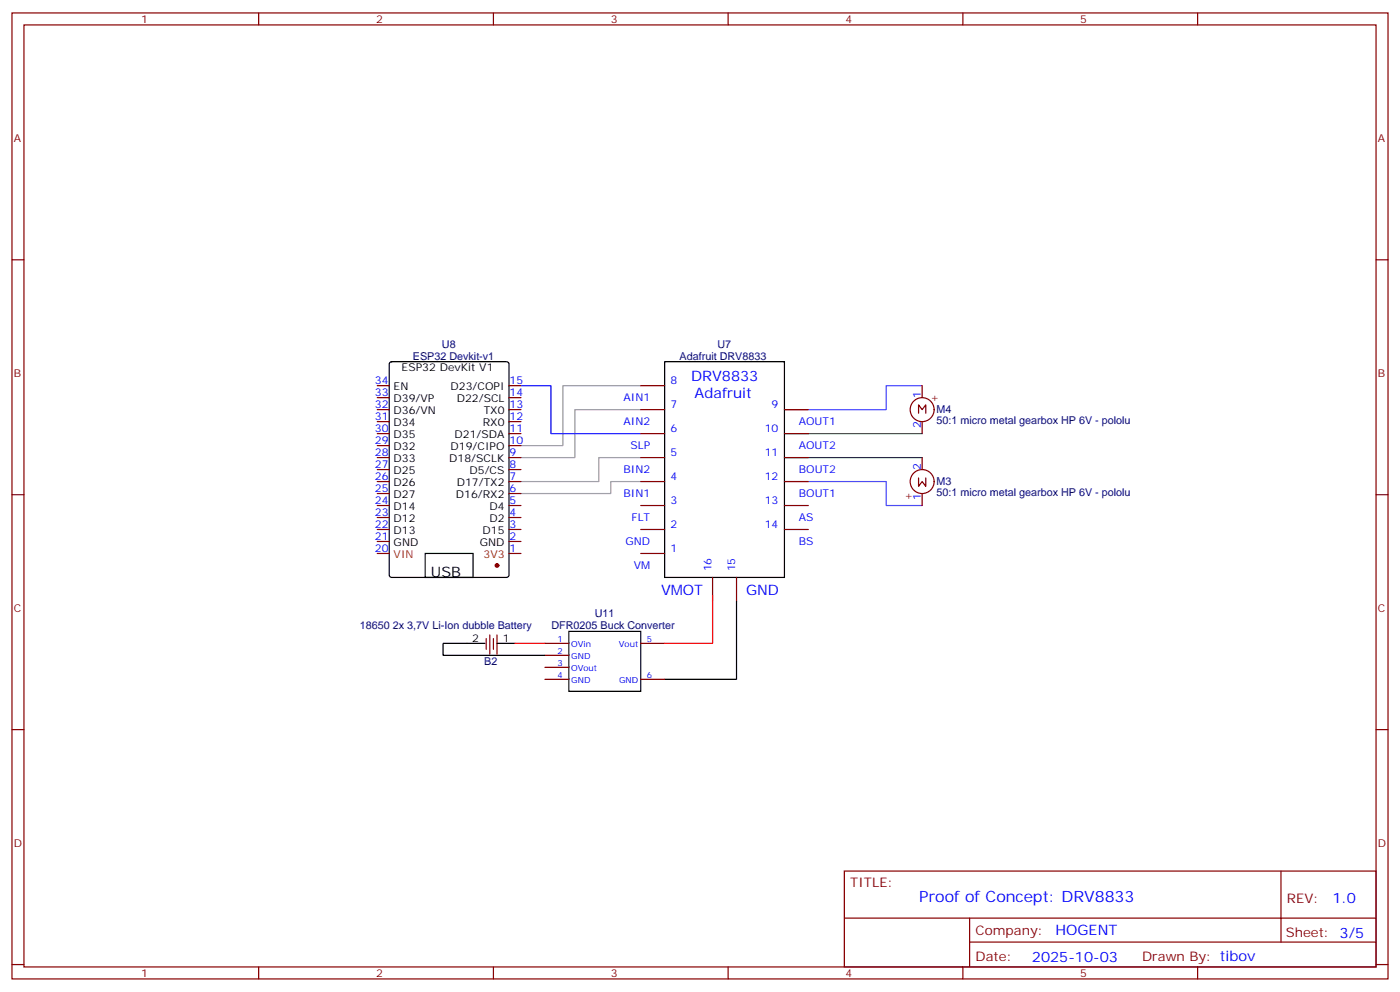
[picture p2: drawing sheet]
<svg xmlns="http://www.w3.org/2000/svg" width="412mm" height="292mm" viewBox="0 0 412 292" stroke-linecap="round" stroke-linejoin="round" font-family="sans-serif">
<g fill="none" stroke="#870000" stroke-width=".35">
<path d="M3.5 3.8h405.4v284.3h-405.4zM7.1 7.3h398.2v277.3h-398.2zM76.2 3.8v3.5M145.3 3.8v3.5M214.5 3.8v3.5M283.6 3.8v3.5M352.8 3.8v3.5M3.5 76.5h3.6M405.3 76.5h3.6M111.1 113.5h3.6M111.1 117.1h3.6M149.9 113.5h3.6"/>
<path d="M188.7 113.5h7.1M271.6 113.5v3.6M111.1 134.7h3.6M111.1 127.6h3.6M111.1 120.6h3.6M111.1 138.2h3.6M111.1 131.2h3.6M111.1 124.1h3.6M149.9 134.7h3.6M149.9 127.6h3.6M149.9 120.6h3.6M149.9 138.2h3.6"/>
<path d="M149.9 131.2h3.6M149.9 124.1h3.6M188.7 134.7h7.1M188.7 127.6h7.1M188.7 120.6h7.1M231.1 134.7h7M231.1 127.6h7M231.1 120.6h7M270.6 121.6v-2.4l1 1.4 1.1-1.4v2.4M271.6 124.1v3.5M271.6 134.7v3.5M3.5 145.6h3.6"/>
<path d="M111.1 155.9h3.6M111.1 148.8h3.6M111.1 159.4h3.6M111.1 152.3h3.6M111.1 145.3h3.6M149.9 148.8h3.6M149.9 141.7h3.6M149.9 159.4h3.6M149.9 152.3h3.6M149.9 145.3h3.6M188.7 155.9h7.1M188.7 148.8h7.1"/>
<path d="M188.7 141.7h7.1M231.1 155.9h7M231.1 148.8h7M231.1 141.7h7M270.6 140.7v2.5l1-1.5 1.1 1.5v-2.5M271.6 145.3v3.5M405.3 145.6h3.6M149.9 162.9h3.6M188.7 162.9h7.1M209.9 170v7M217 170v7M143.2 188v3.1"/>
<path d="M144.3 186.9v5.6M145.3 188v3.1M146.4 186.9v5.6M160.5 189.4h7.1M160.5 192.9h7.1M160.5 196.4h7.1M160.5 200h7.1M188.7 189.4h7.1M188.7 200h7.1M3.5 214.8h3.6M405.3 214.8h3.6M248.7 256.4h156.6v28.2h-156.6z"/>
<path d="M377.3 256.4v20.9M248.7 270.2h156.5M285.6 277.3h119.6M285.6 270.2v14.2M3.5 283.9h3.6M76.2 284.6v3.5M145.3 284.6v3.5M214.5 284.6v3.5M283.6 284.6v3.5M352.8 284.6v3.5M405.3 283.9h3.6"/>
<circle cx="271.6" cy="120.6" r="3.5"/>
<circle cx="271.6" cy="141.7" r="3.5"/>
</g>
<path d="M188.7 113.5h-22.9v17.7h-12.3M188.7 120.6h-19.4v14.1h-15.8M188.7 134.7h-12.3v7h-22.9M188.7 141.7h-8.8v3.6h-26.4" fill="none" stroke="#999" stroke-width=".35"/>
<path d="M153.5 113.5h8.8v14.1h26.4" fill="none" stroke="#00f" stroke-width=".35"/>
<path d="M271.6 113.5h-10.5v7.1h-30M231.1 141.7h30v7.1h10.5" fill="none" stroke="#90f" stroke-width=".35"/>
<path d="M231.1 134.7h40.5M231.1 127.6h40.5" fill="none" stroke="#008700" stroke-width=".35"/>
<path d="M114.9 106.7l.5-.2h33.8l.7 .4v62.4l-.4 .6-34.1 .1-.7-.5v-62.3zM195.8 106.5h35.3v63.5h-35.3zM125.2 162.9h14.1v7.1h-14.1zM217 177v23h-21.2M142.9 189.4h-12.4v3.5h30M146.4 189.4h5.3M167.6 185.8h21.1v17.7h-21.1z" fill="none" stroke="#000" stroke-width=".35"/>
<circle cx="146.4" cy="166.4" r=".53" fill="#870000" stroke="#870000" stroke-width=".35"/>
<path d="M149.9 117.1h3.6M111.1 141.7h3.6M149.9 155.9h3.6M111.1 162.9h3.6" fill="none" stroke="#900" stroke-width=".35"/>
<path d="M209.9 175.3v14.1h-14.1M151.7 189.4h8.8" fill="none" stroke="#f00" stroke-width=".35"/>
<text font-size="4.6" fill="#00f" x="270.8" y="265.4">Proof of Concept: DRV8833</text>
<g font-size="4.2" fill="#00f">
<text x="203.6" y="112.1">DRV8833</text>
<text x="204.6" y="117.1">Adafruit</text>
<text x="194.7" y="175.3">VMOT</text>
<text x="219.8" y="175.3">GND</text>
<text x="392.5" y="265.7">1.0</text>
<text x="310.9" y="275.2">HOGENT</text>
<text x="304" y="283">2025-10-03</text>
</g>
<text font-size="4.2" x="126.9" y="169.9">USB</text>
<g font-size="3.9" fill="#800">
<text x="250.5" y="261">TITLE:</text>
<text x="379.1" y="265.7">REV:</text>
<text x="287.4" y="275.2">Company:</text>
<text x="378.7" y="275.8">Sheet: 3/5</text>
<text x="287.4" y="282.9">Date:</text>
<text x="336.4" y="282.9">Drawn By: tibov</text>
</g>
<g font-size="3.2" fill="#800">
<text x="41.6" y="6.8">1</text>
<text x="110.8" y="6.8">2</text>
<text x="179.9" y="6.8">3</text>
<text x="249.1" y="6.8">4</text>
<text x="318.2" y="6.8">5</text>
<text x="4.1" y="41.9">A</text>
<text x="405.9" y="41.9">A</text>
<text x="4.1" y="111.1">B</text>
<text x="405.9" y="111.1">B</text>
<text x="274.1" y="117.9">+</text>
<text x="266.5" y="147">+</text>
<text x="4.1" y="180.2">C</text>
<text x="405.9" y="180.2">C</text>
<text x="4.1" y="249.3">D</text>
<text x="405.9" y="249.3">D</text>
<text x="41.6" y="287.6">1</text>
<text x="110.8" y="287.6">2</text>
<text x="179.9" y="287.6">3</text>
<text x="249.1" y="287.6">4</text>
<text x="318.2" y="287.6">5</text>
</g>
<g font-size="3.2" fill="#000080">
<text x="121.6" y="105.9">ESP32 Devkit-v1</text>
<text x="130.2" y="102.3">U8</text>
<text x="200.2" y="105.9">Adafruit DRV8833</text>
<text x="211.3" y="102.3">U7</text>
<text x="275.9" y="124.9">50:1 micro metal gearbox HP 6V - pololu</text>
<text x="275.9" y="121.7">M4</text>
<text x="275.9" y="142.9">M3</text>
<text x="275.9" y="146">50:1 micro metal gearbox HP 6V - pololu</text>
<text x="106" y="185.3">18650 2x 3,7V Li-Ion dubble Battery</text>
<text x="162.4" y="185.3">DFR0205 Buck Converter</text>
<text x="175.2" y="181.7">U11</text>
<text x="142.6" y="195.8">B2</text>
</g>
<g font-size="3.2" fill="#00f">
<text x="110.4" y="113.2">34</text>
<text x="150.1" y="113.2">15</text>
<text x="197.6" y="113.2">8</text>
<text x="110.4" y="116.7">33</text>
<text x="150.1" y="116.7">14</text>
<text x="183.7" y="118.1">AIN1</text>
<text x="271.3" y="117.1" transform="rotate(-90 271.3 117.1)">1</text>
<text x="110.4" y="123.8">31</text>
<text x="110.4" y="120.2">32</text>
<text x="150.1" y="123.8">12</text>
<text x="150.1" y="120.2">13</text>
<text x="183.7" y="125.2">AIN2</text>
<text x="197.6" y="120.2">7</text>
<text x="227.3" y="120.2">9</text>
<text x="235.3" y="125.2">AOUT1</text>
<text x="110.4" y="130.8">29</text>
<text x="110.4" y="127.3">30</text>
<text x="150.1" y="130.8">10</text>
<text x="150.1" y="127.3">11</text>
<text x="197.6" y="127.3">6</text>
<text x="225.3" y="127.3">10</text>
<text x="271.3" y="126.1" transform="rotate(-90 271.3 126.1)">2</text>
<text x="110.4" y="137.9">27</text>
<text x="110.4" y="134.3">28</text>
<text x="150.1" y="137.9">8</text>
<text x="150.1" y="134.3">9</text>
<text x="185.7" y="132.2">SLP</text>
<text x="197.6" y="134.3">5</text>
<text x="225.3" y="134.3">11</text>
<text x="235.3" y="132.2">AOUT2</text>
<text x="110.4" y="141.4">26</text>
<text x="150.1" y="141.4">7</text>
<text x="183.7" y="139.3">BIN2</text>
<text x="197.6" y="141.4">4</text>
<text x="225.3" y="141.4">12</text>
<text x="235.3" y="139.3">BOUT2</text>
<text x="271.3" y="138.2" transform="rotate(-90 271.3 138.2)">2</text>
<text x="110.4" y="148.4">24</text>
<text x="110.4" y="144.9">25</text>
<text x="150.1" y="148.4">5</text>
<text x="150.1" y="144.9">6</text>
<text x="183.7" y="146.3">BIN1</text>
<text x="197.6" y="148.4">3</text>
<text x="225.3" y="148.4">13</text>
<text x="235.3" y="146.3">BOUT1</text>
<text x="271.3" y="147.3" transform="rotate(-90 271.3 147.3)">1</text>
<text x="110.4" y="155.5">22</text>
<text x="110.4" y="152">23</text>
<text x="150.1" y="155.5">3</text>
<text x="150.1" y="152">4</text>
<text x="186" y="153.4">FLT</text>
<text x="197.6" y="155.5">2</text>
<text x="225.3" y="155.5">14</text>
<text x="235.3" y="153.4">AS</text>
<text x="110.4" y="159">21</text>
<text x="150.1" y="159">2</text>
<text x="184.3" y="160.4">GND</text>
<text x="235.3" y="160.4">BS</text>
<text x="110.4" y="162.6">20</text>
<text x="150.1" y="162.6">1</text>
<text x="186.7" y="167.5">VM</text>
<text x="197.6" y="162.6">1</text>
<text x="209.5" y="168.2" transform="rotate(-90 209.5 168.2)">16</text>
<text x="216.6" y="168.2" transform="rotate(-90 216.6 168.2)">15</text>
</g>
<g font-size="3.2">
<text x="118.3" y="109.1">ESP32 DevKit V1</text>
<text x="116" y="118.5">D39/VP</text>
<text x="116" y="114.9">EN</text>
<text x="132.7" y="114.9">D23/COPI</text>
<text x="134.6" y="118.5">D22/SCL</text>
<text x="116" y="125.5">D34</text>
<text x="116" y="122">D36/VN</text>
<text x="142.2" y="125.5">RX0</text>
<text x="142.5" y="122">TX0</text>
<text x="116" y="129">D35</text>
<text x="133.9" y="129">D21/SDA</text>
<text x="116" y="136.1">D33</text>
<text x="116" y="132.6">D32</text>
<text x="132.4" y="136.1">D18/SCLK</text>
<text x="132.7" y="132.6">D19/CIPO</text>
<text x="116" y="143.2">D26</text>
<text x="116" y="139.6">D25</text>
<text x="134.6" y="143.2">D17/TX2</text>
<text x="138.3" y="139.6">D5/CS</text>
<text x="116" y="146.7">D27</text>
<text x="134.3" y="146.7">D16/RX2</text>
<text x="116" y="153.7">D12</text>
<text x="116" y="150.2">D14</text>
<text x="144.2" y="153.7">D2</text>
<text x="144.2" y="150.2">D4</text>
<text x="116" y="160.8">GND</text>
<text x="116" y="157.3">D13</text>
<text x="141.3" y="160.8">GND</text>
<text x="142.1" y="157.3">D15</text>
<text x="139.1" y="189">2</text>
<text x="148.2" y="189">1</text>
</g>
<text font-size="3.2" fill="#c30" x="116" y="164.3">VIN</text>
<text font-size="3.2" fill="#930" x="142.4" y="164.3">3V3</text>
<g font-size="2.5" fill="#00f">
<text x="164.2" y="189">1</text>
<text x="168.3" y="190.4">OVin</text>
<text x="182.3" y="190.4">Vout</text>
<text x="190.5" y="189">5</text>
<text x="164.2" y="192.5">2</text>
<text x="164.2" y="196.1">3</text>
<text x="168.3" y="194">GND</text>
<text x="168.3" y="197.5">OVout</text>
<text x="164.2" y="199.6">4</text>
<text x="168.3" y="201">GND</text>
<text x="182.4" y="201">GND</text>
<text x="190.5" y="199.6">6</text>
</g>
</svg>
